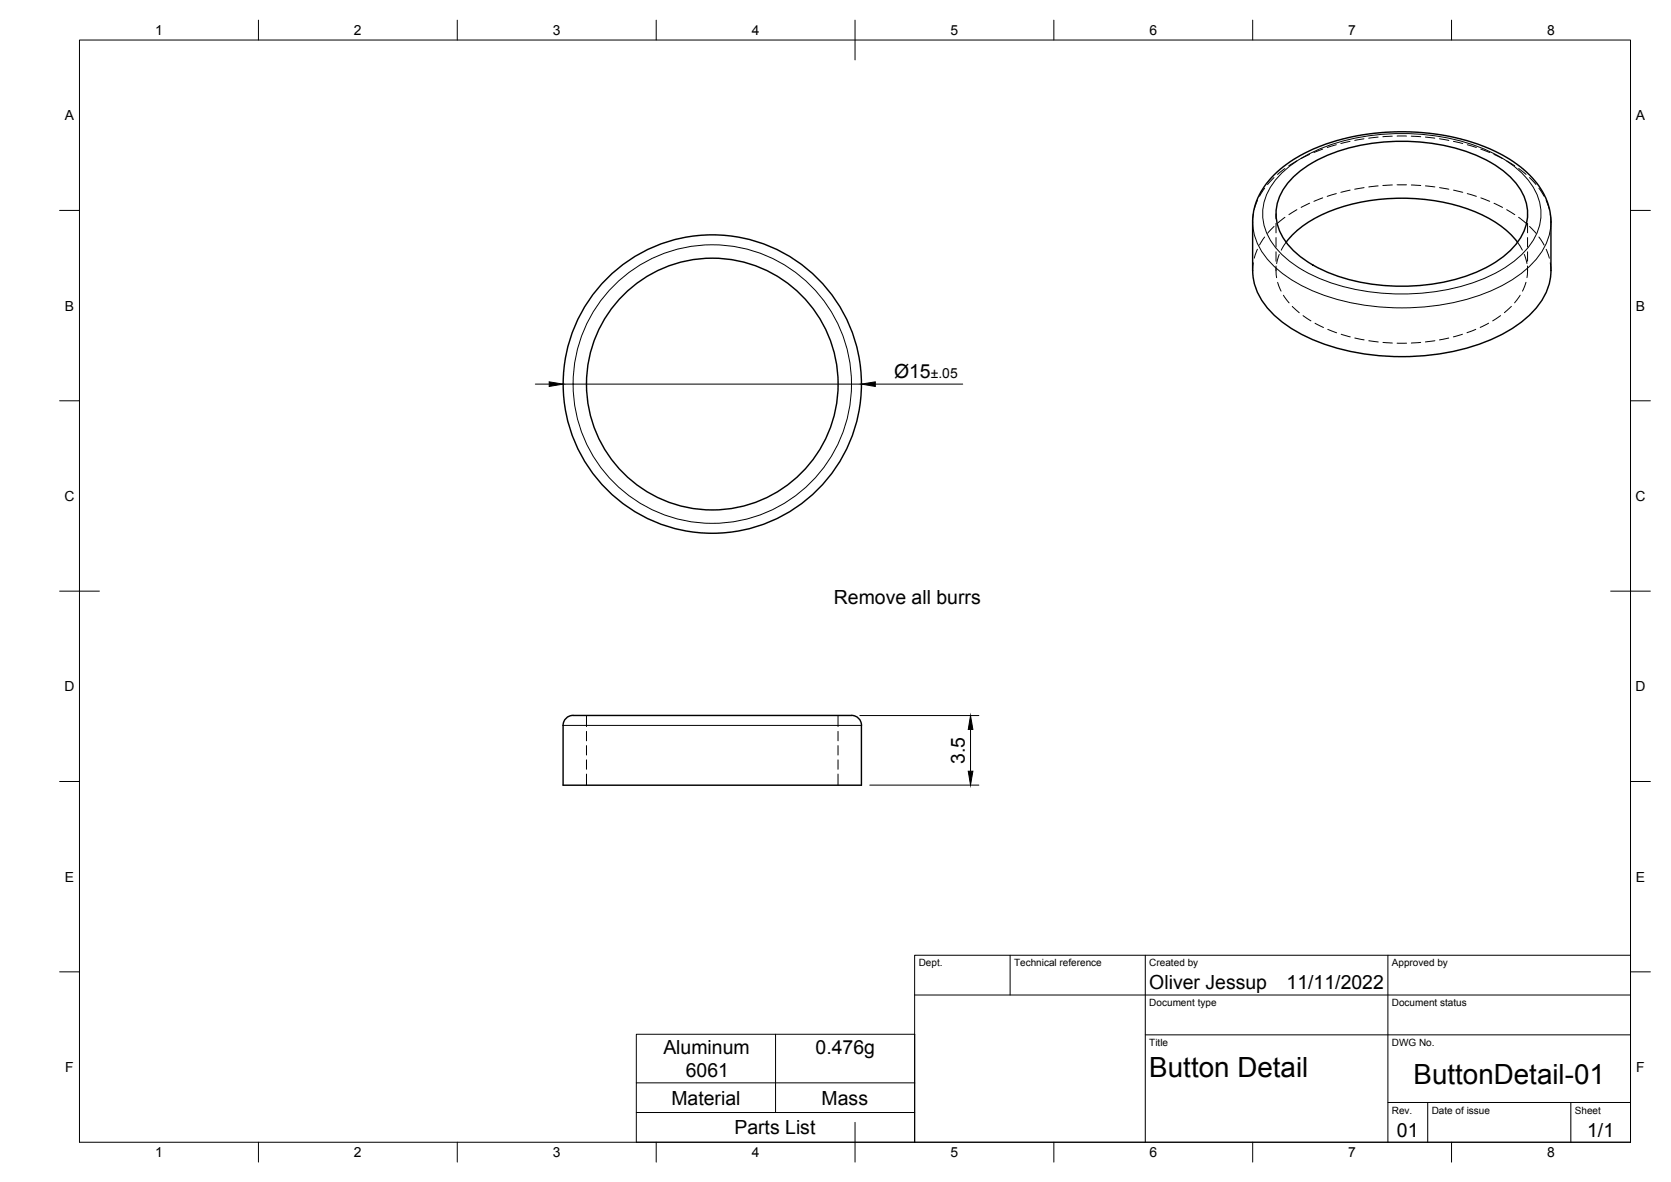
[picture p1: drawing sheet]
<svg xmlns="http://www.w3.org/2000/svg" width="420mm" height="297mm" viewBox="0 0 420 297" stroke-linecap="round" stroke-linejoin="round" font-family="sans-serif">
<!-- layer: Visible Narrow -->
<g fill="none" stroke="#000" stroke-width=".25">
<path d="M315 55.8a15.9 15.9 0 0 0 6 11.7 43.4 43.4 0 0 0 23.3 9.4 57.4 57.4 0 0 0 34.7-5.9 22.2 22.2 0 0 0 10.1-10.5l.8-3.1 .1-1.6M322.5 43.3a40.2 40.2 0 0 1 22.7-9.3 53.7 53.7 0 0 1 32 5.5 19.4 19.4 0 0 1 9.9 11.1 13 13 0 0 1-3.3 12.1 33.4 33.4 0 0 1-17 9.4 56.5 56.5 0 0 1-37.2-3.1 22.1 22.1 0 0 1-11.2-10.7 12.7 12.7 0 0 1 2.8-13.6zM141.6 182.3h75"/>
<circle cx="179.1" cy="96.5" r="35"/>
</g>
<!-- layer: Visible -->
<g fill="none" stroke="#000" stroke-width=".36">
<path d="M325.2 44.5a35.6 35.6 0 0 1 19.3-8.4 49 49 0 0 1 30.3 4.7 17.1 17.1 0 0 1 9.1 10.7 12.3 12.3 0 0 1-4.1 11.4 35.6 35.6 0 0 1-19.3 8.4 49 49 0 0 1-30.4-4.7 17.1 17.1 0 0 1-9-10.7 12.3 12.3 0 0 1 4.1-11.4zM315 68a15.9 15.9 0 0 0 6 11.8 43.4 43.4 0 0 0 23.3 9.3 57.4 57.4 0 0 0 34.7-5.8 22.2 22.2 0 0 0 10.1-10.5l.8-3.2 .1-1.6v-12.2a18.3 18.3 0 0 0-8.4-14.4l-3.5-2.2-3.4-1.8-3.4-1.3-5.3-1.5-4.7-.9-4.8-.5-4.9-.1-4 .2-5.3 .6-3.4 .7-5.2 1.5-3.4 1.3-4.2 2.1-3.3 2.3-2.6 2.3-2.3 2.8a15.5 15.5 0 0 0-2.9 8.9v12.2M323.4 60.9a29.6 29.6 0 0 1 17-9.7 51 51 0 0 1 32.7 3 23.6 23.6 0 0 1 8.5 6.7M142.5 180.3a7.3 7.3 0 0 1 4.2-.5h66.3a2.82 2.82 0 0 1 3.6 2.5v15h-75v-15a2.5 2.5 0 0 1 .9-2z"/>
<circle cx="179.1" cy="96.5" r="37.5"/>
<circle cx="179.1" cy="96.5" r="31.6"/>
</g>
<!-- layer: Hidden -->
<g fill="none" stroke="#000" stroke-width=".25">
<path d="M318 59.6l-1.3 2M320.4 56.9l-1.7 1.7M320.8 53.7v1.2M320.8 56.1v2.4M320.8 59.7v2.4M323.1 54.6l-1.9 1.5M326.1 52.7l-2 1.2M329.3 51.1l-2.1 1M332.6 49.7l-2.2 .9M336 48.6l-2.3 .7M339.5 47.8l-2.4 .5M343 47.1l-2.4 .4"/>
<path d="M346.5 46.7l-2.3 .3M350.1 46.5l-2.4 .1M351.3 46.4h2.4M354.9 46.5l2.3 .1M358.4 46.7l2.4 .3M362 47.1l2.3 .4M365.5 47.8l2.3 .5M368.9 48.6l2.3 .7M372.3 49.7l2.3 .9M375.7 51.1l2.1 1M378.8 52.7l2.1 1.2M381.8 54.6l1.9 1.5"/>
<path d="M384.1 53.7v1.2M384.1 56.1v2.4M384.1 59.7v2.4M384.6 56.9l1.6 1.7M386.9 59.6l1.3 2M315.1 66l-.1 2M316.2 62.6l-.8 2.3M320.8 63.3v2.3M320.8 66.9v1.1M320.9 67.4l.1 2.4M321.2 71l.9 2.2M321.6 64l-.6 2.2"/>
<path d="M322.7 74.2l1.4 1.9M323.4 60.9l-1.2 2M324.9 77l1.8 1.6M327.6 79.3l2 1.3M377.3 79.3l-2 1.3M380 77l-1.7 1.6M381.6 60.9l1.2 2M382.2 74.2l-1.4 1.9M383.3 63.9l.6 2.3M383.7 70.9l-.9 2.3M384.1 67.4l-.2 2.4M384.1 63.3v2.3"/>
<path d="M384.1 66.9v1.1M388.8 62.6l.8 2.3M389.8 66l.2 2M330.6 81.2l2.2 1.1M333.9 82.8l2.2 .8M337.2 84l2.3 .7M340.7 84.9l2.3 .5M344.2 85.6l2.3 .3M347.7 86l2.4 .2M351.3 86.2h2.4M357.2 86l-2.3 .2M360.8 85.6l-2.4 .3"/>
<path d="M364.3 84.9l-2.4 .5M367.7 84l-2.3 .7M371.1 82.8l-2.2 .8M374.3 81.2l-2.1 1.1M147.5 179.8v2.8M210.7 179.8v2.8M147.5 183.8v2.4M147.5 187.4v2.3M147.5 191v2.3M147.5 194.5v2.8M210.7 183.8v2.4M210.7 187.4v2.3"/>
<path d="M210.7 191v2.3M210.7 194.5v2.8"/>
</g>
<!-- layer: Hidden Narrow -->
<g fill="none" stroke="#000" stroke-width=".25">
<path d="M329.3 38.8l-2.2 1M332.6 37.5l-2.2 .8M336 36.4l-2.3 .7M339.4 35.5l-2.3 .6M343 34.9l-2.4 .4M346.5 34.4l-2.4 .3M350.1 34.2l-2.4 .2M351.3 34.2h2.4M354.8 34.2l2.4 .2M358.4 34.4l2.4 .3M361.9 34.9l2.4 .4M365.5 35.5l2.3 .6"/>
<path d="M368.9 36.4l2.3 .7M372.3 37.5l2.3 .8M375.6 38.8l2.2 1M315.1 53.8l-.1 2M316.2 50.4l-.8 2.2M318 47.3l-1.3 2M320.3 44.6l-1.6 1.8M323.1 42.4l-1.9 1.4M326.1 40.4l-2 1.3M378.8 40.4l2.1 1.3M381.8 42.3l1.9 1.5M384.6 44.6l1.6 1.8"/>
<path d="M386.9 47.3l1.3 2M388.8 50.4l.8 2.2M389.8 53.8l.2 2"/>
</g>
<!-- layer: BORDER -->
<g fill="none" stroke="#000" stroke-width=".25">
<path d="M20 10.1h390v276.9h-390zM65 5.1v5M115 5.1v5M165 5.1v5M215 5.1v10M265 5.1v5M315 5.1v5M365 5.1v5M15 52.9h5M410 52.9h5M15 100.7h5M410 100.7h5"/>
<path d="M15 148.6h10M405 148.6h10M15 196.4h5M410 196.4h5M15 244.2h5M410 244.2h5M65 287v5M115 287v5M165 287v5M215 282.1v9.9M265 287v5M315 287v5"/>
<path d="M365 287v5"/>
</g>
<!-- layer: TITLEBLOCK -->
<path d="M230 240.1h180v46.9h-180zM230 250h180M254 240.1v9.9M288 240.1v46.9M349 240.1v46.9M288 260.1h122M349 277.1h61M359 277.1v9.9M395 277.1v9.9" fill="none" stroke="#000" stroke-width=".25"/>
<!-- layer: FD_Dimensions -->
<path d="M134.6 96.5h3.5M141.6 96.5h75M220.1 96.5h22M216.2 179.8h29.9M218.7 197.3h27.4M244 183.3v10.5" fill="none" stroke="#000" stroke-width=".25"/>
<path d="M138.1 96l3.5 .5-3.5 .6zM216.6 96.5l3.5-.5v1.1zM243.5 193.8h1.1l-.6 3.5zM244 179.8l.6 3.5h-1.1z" fill="#000" stroke="#000" stroke-width=".25"/>
<!-- layer: Custom Tables -->
<path d="M160 259.9h70v27.1h-70zM195 259.9v19.7M160 279.6h70M160 272.1h70" fill="none" stroke="#000" stroke-width=".25"/>
<g font-size="7">
<text x="289" y="270.6">Button Detail</text>
<text x="355.4" y="272.3">ButtonDetail-01</text>
</g>
<g font-size="4.9">
<text x="224.8" y="95">Ø15</text>
<text x="209.7" y="151.8">Remove all burrs</text>
<text x="242.6" y="192" transform="rotate(-90 242.6 192)">3.5</text>
<text x="289" y="248.5">Oliver Jessup</text>
<text x="323.5" y="248.5">11/11/2022</text>
<text x="166.8" y="264.8">Aluminum</text>
<text x="205.1" y="264.8">0.476g</text>
<text x="172.4" y="270.7">6061</text>
<text x="168.8" y="277.6">Material</text>
<text x="206.6" y="277.6">Mass</text>
<text x="184.7" y="285">Parts List</text>
<text x="351.3" y="285.7">01</text>
<text x="399.1" y="285.7">1/1</text>
</g>
<g font-size="3.5">
<text x="39" y="8.8">1</text>
<text x="89" y="8.8">2</text>
<text x="139" y="8.8">3</text>
<text x="189" y="8.8">4</text>
<text x="239" y="8.8">5</text>
<text x="289" y="8.8">6</text>
<text x="339" y="8.8">7</text>
<text x="389" y="8.8">8</text>
<text x="16.3" y="30.2">A</text>
<text x="411.3" y="30.2">A</text>
<text x="16.3" y="78">B</text>
<text x="411.3" y="78">B</text>
<text x="234" y="95">±.05</text>
<text x="16.2" y="125.9">C</text>
<text x="411.2" y="125.9">C</text>
<text x="16.2" y="173.7">D</text>
<text x="411.2" y="173.7">D</text>
<text x="16.3" y="221.6">E</text>
<text x="411.3" y="221.6">E</text>
<text x="16.4" y="269.4">F</text>
<text x="411.4" y="269.4">F</text>
<text x="39" y="290.8">1</text>
<text x="89" y="290.8">2</text>
<text x="139" y="290.8">3</text>
<text x="189" y="290.8">4</text>
<text x="239" y="290.8">5</text>
<text x="289" y="290.8">6</text>
<text x="339" y="290.8">7</text>
<text x="389" y="290.8">8</text>
</g>
<g font-size="2.5">
<text x="231" y="242.9">Dept.</text>
<text x="255" y="242.9">Technical reference</text>
<text x="289" y="242.9">Created by</text>
<text x="350" y="242.9">Approved by</text>
<text x="289" y="252.8">Document type</text>
<text x="350" y="252.8">Document status</text>
<text x="289" y="262.9">Title</text>
<text x="350" y="262.9">DWG No.</text>
<text x="350" y="279.9">Rev.</text>
<text x="360" y="279.9">Date of issue</text>
<text x="396" y="279.9">Sheet</text>
</g>
</svg>
